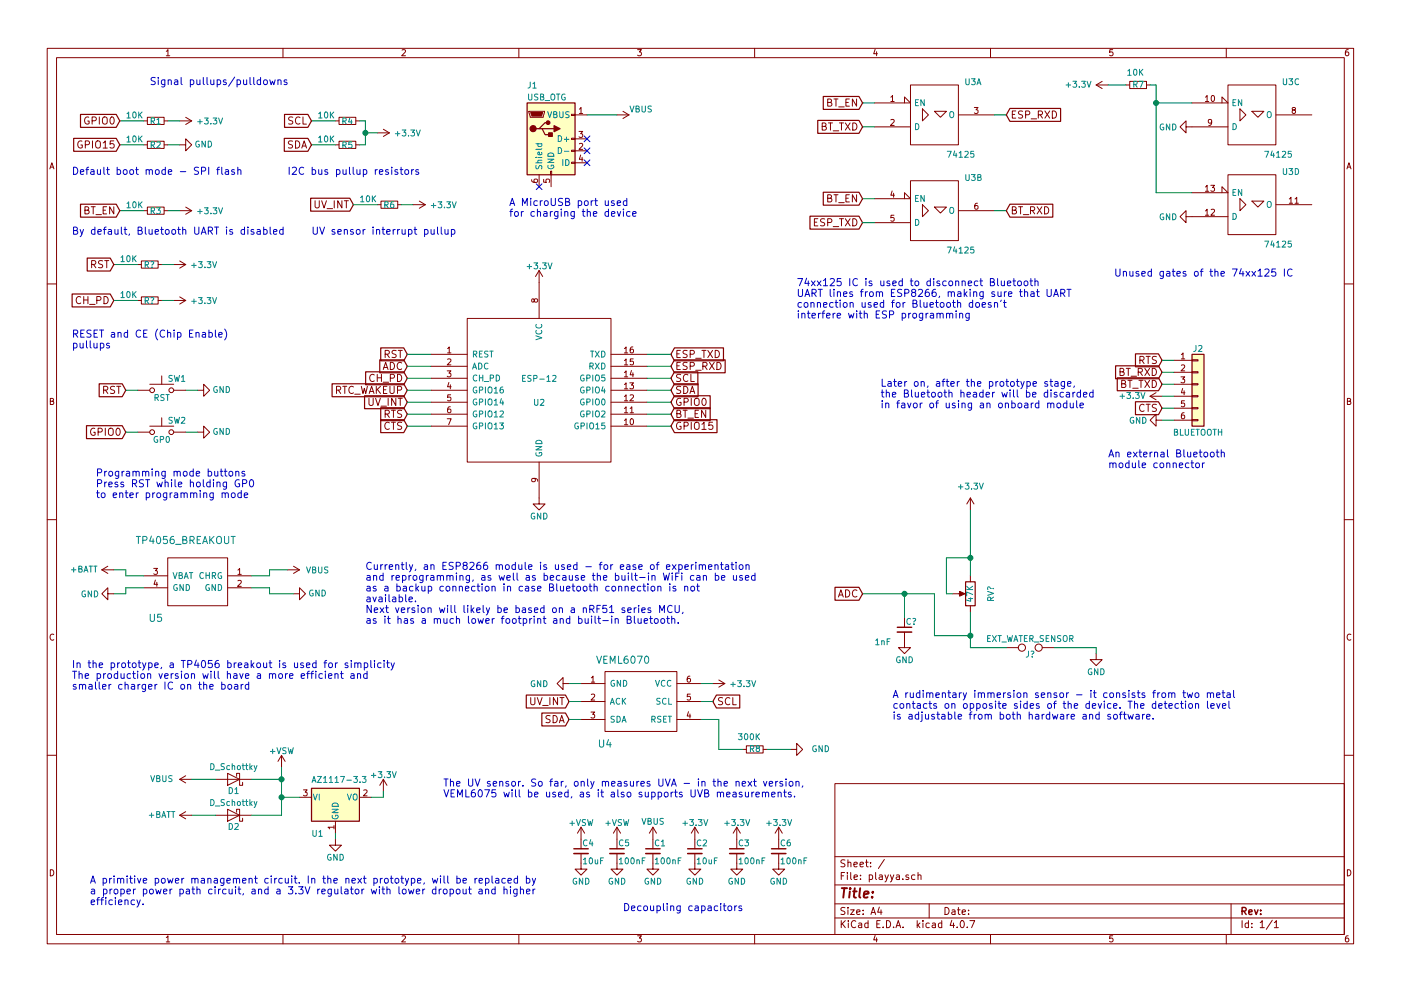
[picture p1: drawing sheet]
EESchema Schematic File Version 2
LIBS:power
LIBS:device
LIBS:switches
LIBS:relays
LIBS:motors
LIBS:transistors
LIBS:conn
LIBS:linear
LIBS:regul
LIBS:74xx
LIBS:cmos4000
LIBS:adc-dac
LIBS:memory
LIBS:xilinx
LIBS:microcontrollers
LIBS:dsp
LIBS:microchip
LIBS:analog_switches
LIBS:motorola
LIBS:texas
LIBS:intel
LIBS:audio
LIBS:interface
LIBS:digital-audio
LIBS:philips
LIBS:display
LIBS:cypress
LIBS:siliconi
LIBS:opto
LIBS:atmel
LIBS:contrib
LIBS:valves
LIBS:ESP8266
LIBS:74xgxx
LIBS:ac-dc
LIBS:actel
LIBS:allegro
LIBS:Altera
LIBS:analog_devices
LIBS:battery_management
LIBS:bbd
LIBS:bosch
LIBS:brooktre
LIBS:cmos_ieee
LIBS:dc-dc
LIBS:diode
LIBS:elec-unifil
LIBS:ESD_Protection
LIBS:ftdi
LIBS:gennum
LIBS:graphic
LIBS:graphic_symbols
LIBS:hc11
LIBS:infineon
LIBS:intersil
LIBS:ir
LIBS:Lattice
LIBS:leds
LIBS:LEM
LIBS:logic_programmable
LIBS:logo
LIBS:maxim
LIBS:mechanical
LIBS:microchip_dspic33dsc
LIBS:microchip_pic10mcu
LIBS:microchip_pic12mcu
LIBS:microchip_pic16mcu
LIBS:microchip_pic18mcu
LIBS:microchip_pic24mcu
LIBS:microchip_pic32mcu
LIBS:modules
LIBS:motor_drivers
LIBS:msp430
LIBS:nordicsemi
LIBS:nxp
LIBS:nxp_armmcu
LIBS:onsemi
LIBS:Oscillators
LIBS:Power_Management
LIBS:powerint
LIBS:pspice
LIBS:references
LIBS:rfcom
LIBS:RFSolutions
LIBS:sensors
LIBS:silabs
LIBS:stm8
LIBS:stm32
LIBS:supertex
LIBS:transf
LIBS:triac_thyristor
LIBS:ttl_ieee
LIBS:video
LIBS:wiznet
LIBS:Worldsemi
LIBS:Xicor
LIBS:zetex
LIBS:Zilog
LIBS:veml6070
LIBS:tp4056_breakout
LIBS:esp12_spi_i2c_breakout-cache
EELAYER 25 0
EELAYER END
$Descr A4 11693 8268
encoding utf-8
Sheet 1 1
Title ""
Date ""
Rev ""
Comp ""
Comment1 ""
Comment2 ""
Comment3 ""
Comment4 ""
$EndDescr
$Comp
L ESP-12 U2
U 1 1
P 4500 3250
F 0 "U2" H 4500 3150 50  0000 C CNN
F 1 "ESP-12" H 4500 3350 50  0000 C CNN
F 2 "esp12_spi_i2c_breakout:ESP-12" H 4500 3250 50  0001 C CNN
F 3 "" H 4500 3250 50  0001 C CNN
	1    4500 3250
	1    0    0    -1  
$EndComp
$Comp
L +3.3V #PWR19
U 1 1
P 4500 2350
F 0 "#PWR19" H 4500 2200 50  0001 C CNN
F 1 "+3.3V" H 4500 2490 50  0000 C CNN
F 2 "" H 4500 2350 50  0001 C CNN
F 3 "" H 4500 2350 50  0001 C CNN
	1    4500 2350
	1    0    0    -1  
$EndComp
$Comp
L GND #PWR20
U 1 1
P 4500 4150
F 0 "#PWR20" H 4500 3900 50  0001 C CNN
F 1 "GND" H 4500 4000 50  0000 C CNN
F 2 "" H 4500 4150 50  0001 C CNN
F 3 "" H 4500 4150 50  0001 C CNN
	1    4500 4150
	1    0    0    -1  
$EndComp
$Comp
L GND #PWR38
U 1 1
P 9700 3500
F 0 "#PWR38" H 9700 3250 50  0001 C CNN
F 1 "GND" V 9700 3300 50  0000 C CNN
F 2 "" H 9700 3500 50  0001 C CNN
F 3 "" H 9700 3500 50  0001 C CNN
	1    9700 3500
	0    1    1    0   
$EndComp
$Comp
L AZ1117-3.3 U1
U 1 1
P 2800 6650
F 0 "U1" H 2650 6350 50  0000 C CNN
F 1 "AZ1117-3.3" H 2600 6800 50  0000 L CNN
F 2 "TO_SOT_Packages_SMD:SOT-223-3Lead_TabPin2" H 2800 6900 50  0001 C CIN
F 3 "" H 2800 6650 50  0001 C CNN
	1    2800 6650
	1    0    0    -1  
$EndComp
$Comp
L +3.3V #PWR16
U 1 1
P 3200 6600
F 0 "#PWR16" H 3200 6450 50  0001 C CNN
F 1 "+3.3V" H 3200 6740 50  0000 C CNN
F 2 "" H 3200 6600 50  0001 C CNN
F 3 "" H 3200 6600 50  0001 C CNN
	1    3200 6600
	1    0    0    -1  
$EndComp
$Comp
L GND #PWR15
U 1 1
P 2800 7000
F 0 "#PWR15" H 2800 6750 50  0001 C CNN
F 1 "GND" H 2800 6850 50  0000 C CNN
F 2 "" H 2800 7000 50  0001 C CNN
F 3 "" H 2800 7000 50  0001 C CNN
	1    2800 7000
	1    0    0    -1  
$EndComp
Wire Wire Line
	3100 6650 3200 6650
Wire Wire Line
	2800 7000 2800 6950
$Comp
L C_Small C1
U 1 1
P 5450 7100
F 0 "C1" H 5460 7170 50  0000 L CNN
F 1 "100nF" H 5460 7020 50  0000 L CNN
F 2 "Capacitors_SMD:C_0805" H 5450 7100 50  0001 C CNN
F 3 "" H 5450 7100 50  0001 C CNN
	1    5450 7100
	1    0    0    -1  
$EndComp
$Comp
L GND #PWR25
U 1 1
P 5450 7200
F 0 "#PWR25" H 5450 6950 50  0001 C CNN
F 1 "GND" H 5450 7050 50  0000 C CNN
F 2 "" H 5450 7200 50  0001 C CNN
F 3 "" H 5450 7200 50  0001 C CNN
	1    5450 7200
	1    0    0    -1  
$EndComp
$Comp
L C_Small C2
U 1 1
P 5800 7100
F 0 "C2" H 5810 7170 50  0000 L CNN
F 1 "10uF" H 5810 7020 50  0000 L CNN
F 2 "Capacitors_SMD:C_0805" H 5800 7100 50  0001 C CNN
F 3 "" H 5800 7100 50  0001 C CNN
	1    5800 7100
	1    0    0    -1  
$EndComp
$Comp
L GND #PWR27
U 1 1
P 5800 7200
F 0 "#PWR27" H 5800 6950 50  0001 C CNN
F 1 "GND" H 5800 7050 50  0000 C CNN
F 2 "" H 5800 7200 50  0001 C CNN
F 3 "" H 5800 7200 50  0001 C CNN
	1    5800 7200
	1    0    0    -1  
$EndComp
$Comp
L +3.3V #PWR26
U 1 1
P 5800 7000
F 0 "#PWR26" H 5800 6850 50  0001 C CNN
F 1 "+3.3V" H 5800 7140 50  0000 C CNN
F 2 "" H 5800 7000 50  0001 C CNN
F 3 "" H 5800 7000 50  0001 C CNN
	1    5800 7000
	1    0    0    -1  
$EndComp
$Comp
L C_Small C3
U 1 1
P 6150 7100
F 0 "C3" H 6160 7170 50  0000 L CNN
F 1 "100nF" H 6160 7020 50  0000 L CNN
F 2 "Capacitors_SMD:C_0805" H 6150 7100 50  0001 C CNN
F 3 "" H 6150 7100 50  0001 C CNN
	1    6150 7100
	1    0    0    -1  
$EndComp
$Comp
L GND #PWR29
U 1 1
P 6150 7200
F 0 "#PWR29" H 6150 6950 50  0001 C CNN
F 1 "GND" H 6150 7050 50  0000 C CNN
F 2 "" H 6150 7200 50  0001 C CNN
F 3 "" H 6150 7200 50  0001 C CNN
	1    6150 7200
	1    0    0    -1  
$EndComp
$Comp
L +3.3V #PWR28
U 1 1
P 6150 7000
F 0 "#PWR28" H 6150 6850 50  0001 C CNN
F 1 "+3.3V" H 6150 7140 50  0000 C CNN
F 2 "" H 6150 7000 50  0001 C CNN
F 3 "" H 6150 7000 50  0001 C CNN
	1    6150 7000
	1    0    0    -1  
$EndComp
$Comp
L GND #PWR4
U 1 1
P 1500 1200
F 0 "#PWR4" H 1500 950 50  0001 C CNN
F 1 "GND" V 1500 1000 50  0000 C CNN
F 2 "" H 1500 1200 50  0001 C CNN
F 3 "" H 1500 1200 50  0001 C CNN
	1    1500 1200
	0    -1   -1   0   
$EndComp
$Comp
L SW_Push SW1
U 1 1
P 1350 3250
F 0 "SW1" H 1400 3350 50  0000 L CNN
F 1 "RST" H 1350 3190 50  0000 C CNN
F 2 "esp12_spi_i2c_breakout:SW_SPST_EVQPE1" H 1350 3450 50  0001 C CNN
F 3 "" H 1350 3450 50  0001 C CNN
	1    1350 3250
	1    0    0    -1  
$EndComp
$Comp
L SW_Push SW2
U 1 1
P 1350 3600
F 0 "SW2" H 1400 3700 50  0000 L CNN
F 1 "GP0" H 1350 3540 50  0000 C CNN
F 2 "esp12_spi_i2c_breakout:SW_SPST_EVQPE1" H 1350 3800 50  0001 C CNN
F 3 "" H 1350 3800 50  0001 C CNN
	1    1350 3600
	1    0    0    -1  
$EndComp
Text GLabel 1050 3250 0    60   Input ~ 0
RST
Text GLabel 1050 3600 0    60   Input ~ 0
GPIO0
Text GLabel 5600 3350 2    60   Input ~ 0
GPIO0
$Comp
L GND #PWR6
U 1 1
P 1650 3250
F 0 "#PWR6" H 1650 3000 50  0001 C CNN
F 1 "GND" V 1650 3050 50  0000 C CNN
F 2 "" H 1650 3250 50  0001 C CNN
F 3 "" H 1650 3250 50  0001 C CNN
	1    1650 3250
	0    -1   -1   0   
$EndComp
Wire Wire Line
	3200 6650 3200 6600
$Comp
L Conn_01x06 J2
U 1 1
P 10000 3200
F 0 "J2" H 10000 3500 50  0000 C CNN
F 1 "BLUETOOTH" H 10000 2800 50  0000 C CNN
F 2 "" H 10000 3200 50  0001 C CNN
F 3 "" H 10000 3200 50  0001 C CNN
	1    10000 3200
	1    0    0    -1  
$EndComp
$Comp
L +3.3V #PWR37
U 1 1
P 9700 3300
F 0 "#PWR37" H 9700 3150 50  0001 C CNN
F 1 "+3.3V" V 9700 3550 50  0000 C CNN
F 2 "" H 9700 3300 50  0001 C CNN
F 3 "" H 9700 3300 50  0001 C CNN
	1    9700 3300
	0    -1   -1   0   
$EndComp
Wire Wire Line
	5400 3350 5600 3350
Wire Wire Line
	9700 3300 9800 3300
Wire Wire Line
	9700 3500 9800 3500
Text GLabel 5600 3250 2    60   Input ~ 0
SDA
Text GLabel 5600 3150 2    60   Input ~ 0
SCL
Wire Wire Line
	5400 3250 5600 3250
Wire Wire Line
	5400 3150 5600 3150
Text GLabel 5600 2950 2    60   Input ~ 0
ESP_TXD
Text GLabel 5600 3050 2    60   Input ~ 0
ESP_RXD
Wire Wire Line
	5400 2950 5600 2950
Wire Wire Line
	5400 3050 5600 3050
$Comp
L R_Small R5
U 1 1
P 2900 1200
F 0 "R5" V 2900 1150 50  0000 L CNN
F 1 "10K" V 2850 950 50  0000 L CNN
F 2 "Resistors_SMD:R_0603_HandSoldering" H 2900 1200 50  0001 C CNN
F 3 "" H 2900 1200 50  0001 C CNN
	1    2900 1200
	0    1    1    0   
$EndComp
$Comp
L +3.3V #PWR13
U 1 1
P 3150 1100
F 0 "#PWR13" H 3150 950 50  0001 C CNN
F 1 "+3.3V" V 3150 1350 50  0000 C CNN
F 2 "" H 3150 1100 50  0001 C CNN
F 3 "" H 3150 1100 50  0001 C CNN
	1    3150 1100
	0    1    1    0   
$EndComp
$Comp
L R_Small R4
U 1 1
P 2900 1000
F 0 "R4" V 2900 950 50  0000 L CNN
F 1 "10K" V 2850 750 50  0000 L CNN
F 2 "Resistors_SMD:R_0603_HandSoldering" H 2900 1000 50  0001 C CNN
F 3 "" H 2900 1000 50  0001 C CNN
	1    2900 1000
	0    1    1    0   
$EndComp
Text GLabel 2600 1000 0    60   Input ~ 0
SCL
Text GLabel 2600 1200 0    60   Input ~ 0
SDA
Wire Wire Line
	3000 1000 3050 1000
Wire Wire Line
	3050 1000 3050 1200
Wire Wire Line
	3050 1200 3000 1200
Wire Wire Line
	3050 1100 3150 1100
Connection ~ 3050 1100
Wire Wire Line
	2600 1000 2800 1000
Wire Wire Line
	2600 1200 2800 1200
Text Notes 2400 1450 0    60   ~ 0
I2C bus pullup resistors
Text Notes 800  4150 0    60   ~ 0
Programming mode buttons\nPress RST while holding GP0\nto enter programming mode
$Comp
L GND #PWR7
U 1 1
P 1650 3600
F 0 "#PWR7" H 1650 3350 50  0001 C CNN
F 1 "GND" V 1650 3400 50  0000 C CNN
F 2 "" H 1650 3600 50  0001 C CNN
F 3 "" H 1650 3600 50  0001 C CNN
	1    1650 3600
	0    -1   -1   0   
$EndComp
Text GLabel 3400 2950 0    60   Input ~ 0
RST
Text GLabel 3400 3150 0    60   Input ~ 0
CH_PD
Text GLabel 3400 3250 0    60   Input ~ 0
RTC_WAKEUP
$Comp
L D_Schottky D1
U 1 1
P 1950 6500
F 0 "D1" H 1950 6600 50  0000 C CNN
F 1 "D_Schottky" H 1950 6400 50  0000 C CNN
F 2 "" H 1950 6500 50  0001 C CNN
F 3 "" H 1950 6500 50  0001 C CNN
	1    1950 6500
	-1   0    0    1   
$EndComp
$Comp
L USB_OTG J1
U 1 1
P 4600 1150
F 0 "J1" H 4400 1600 50  0000 L CNN
F 1 "USB_OTG" H 4400 1500 50  0000 L CNN
F 2 "" H 4750 1100 50  0001 C CNN
F 3 "" H 4750 1100 50  0001 C CNN
	1    4600 1150
	1    0    0    -1  
$EndComp
$Comp
L 74125 U3
U 1 1
P 7800 950
F 0 "U3" H 8050 1200 50  0000 L BNN
F 1 "74125" H 7900 650 50  0000 L TNN
F 2 "" H 7800 950 60  0001 C CNN
F 3 "" H 7800 950 60  0001 C CNN
	1    7800 950 
	1    0    0    -1  
$EndComp
Text GLabel 8400 950  2    60   Input ~ 0
ESP_RXD
Text GLabel 7200 1850 0    60   Input ~ 0
ESP_TXD
Text GLabel 9700 3100 0    60   Input ~ 0
BT_RXD
Text GLabel 9700 3200 0    60   Input ~ 0
BT_TXD
Text GLabel 9700 3400 0    60   Input ~ 0
CTS
Text GLabel 9700 3000 0    60   Input ~ 0
RTS
Wire Wire Line
	9800 3000 9700 3000
Wire Wire Line
	9700 3100 9800 3100
Wire Wire Line
	9700 3200 9800 3200
Wire Wire Line
	9700 3400 9800 3400
NoConn ~ 4900 1350
NoConn ~ 4500 1550
$Comp
L 74125 U3
U 3 1
P 10450 950
F 0 "U3" H 10700 1200 50  0000 L BNN
F 1 "74125" H 10550 650 50  0000 L TNN
F 2 "" H 10450 950 60  0001 C CNN
F 3 "" H 10450 950 60  0001 C CNN
	3    10450 950 
	1    0    0    -1  
$EndComp
$Comp
L 74125 U3
U 4 1
P 10450 1700
F 0 "U3" H 10700 1950 50  0000 L BNN
F 1 "74125" H 10550 1400 50  0000 L TNN
F 2 "" H 10450 1700 60  0001 C CNN
F 3 "" H 10450 1700 60  0001 C CNN
	4    10450 1700
	1    0    0    -1  
$EndComp
$Comp
L R_Small R7
U 1 1
P 9500 700
F 0 "R7" V 9500 650 50  0000 L CNN
F 1 "10K" V 9600 650 50  0000 L CNN
F 2 "Resistors_SMD:R_0603_HandSoldering" H 9500 700 50  0001 C CNN
F 3 "" H 9500 700 50  0001 C CNN
	1    9500 700 
	0    -1   -1   0   
$EndComp
$Comp
L +3.3V #PWR33
U 1 1
P 9250 700
F 0 "#PWR33" H 9250 550 50  0001 C CNN
F 1 "+3.3V" V 9250 950 50  0000 C CNN
F 2 "" H 9250 700 50  0001 C CNN
F 3 "" H 9250 700 50  0001 C CNN
	1    9250 700 
	0    -1   -1   0   
$EndComp
Wire Wire Line
	9600 700  9650 700 
Wire Wire Line
	9650 700  9650 1600
Wire Wire Line
	9650 1600 9950 1600
Wire Wire Line
	9650 850  9950 850 
Connection ~ 9650 850 
$Comp
L GND #PWR36
U 1 1
P 9950 1800
F 0 "#PWR36" H 9950 1550 50  0001 C CNN
F 1 "GND" V 9950 1600 50  0000 C CNN
F 2 "" H 9950 1800 50  0001 C CNN
F 3 "" H 9950 1800 50  0001 C CNN
	1    9950 1800
	0    1    1    0   
$EndComp
$Comp
L GND #PWR35
U 1 1
P 9950 1050
F 0 "#PWR35" H 9950 800 50  0001 C CNN
F 1 "GND" V 9950 850 50  0000 C CNN
F 2 "" H 9950 1050 50  0001 C CNN
F 3 "" H 9950 1050 50  0001 C CNN
	1    9950 1050
	0    1    1    0   
$EndComp
Text Notes 9300 2300 0    60   ~ 0
Unused gates of the 74xx125 IC
Wire Wire Line
	9250 700  9400 700 
$Comp
L 74125 U3
U 2 1
P 7800 1750
F 0 "U3" H 8050 2000 50  0000 L BNN
F 1 "74125" H 7900 1450 50  0000 L TNN
F 2 "" H 7800 1750 60  0001 C CNN
F 3 "" H 7800 1750 60  0001 C CNN
	2    7800 1750
	1    0    0    -1  
$EndComp
Text GLabel 7200 850  0    60   Input ~ 0
BT_EN
Text GLabel 7200 1650 0    60   Input ~ 0
BT_EN
Text GLabel 8400 1750 2    60   Input ~ 0
BT_RXD
Text GLabel 7200 1050 0    60   Input ~ 0
BT_TXD
Wire Wire Line
	7200 1050 7300 1050
Wire Wire Line
	7200 850  7300 850 
Wire Wire Line
	7200 1650 7300 1650
Wire Wire Line
	7200 1850 7300 1850
Wire Wire Line
	8300 1750 8400 1750
Wire Wire Line
	8300 950  8400 950 
Text GLabel 5600 3450 2    60   Input ~ 0
BT_EN
$Comp
L +VSW #PWR12
U 1 1
P 2350 6400
F 0 "#PWR12" H 2350 6250 50  0001 C CNN
F 1 "+VSW" H 2350 6540 50  0000 C CNN
F 2 "" H 2350 6400 50  0001 C CNN
F 3 "" H 2350 6400 50  0001 C CNN
	1    2350 6400
	1    0    0    -1  
$EndComp
$Comp
L D_Schottky D2
U 1 1
P 1950 6800
F 0 "D2" H 1950 6900 50  0000 C CNN
F 1 "D_Schottky" H 1950 6700 50  0000 C CNN
F 2 "" H 1950 6800 50  0001 C CNN
F 3 "" H 1950 6800 50  0001 C CNN
	1    1950 6800
	-1   0    0    1   
$EndComp
Wire Wire Line
	2100 6500 2350 6500
Wire Wire Line
	2350 6400 2350 6800
Wire Wire Line
	2350 6650 2500 6650
Wire Wire Line
	2350 6800 2100 6800
Connection ~ 2350 6650
Connection ~ 2350 6500
Wire Wire Line
	4900 950  5150 950 
NoConn ~ 4900 1150
NoConn ~ 4900 1250
Text Notes 6650 2650 0    60   ~ 0
74xx125 IC is used to disconnect Bluetooth\nUART lines from ESP8266, making sure that UART\nconnection used for Bluetooth doesn't\ninterfere with ESP programming
Text Notes 4250 1800 0    60   ~ 0
A MicroUSB port used\nfor charging the device
Text Notes 9250 3900 0    60   ~ 0
An external Bluetooth\nmodule connector
Text Notes 7350 3400 0    60   ~ 0
Later on, after the prototype stage,\nthe Bluetooth header will be discarded\nin favor of using an onboard module
Wire Wire Line
	1050 3250 1150 3250
Wire Wire Line
	1150 3600 1050 3600
Wire Wire Line
	1550 3250 1650 3250
Wire Wire Line
	1650 3600 1550 3600
$Comp
L R_Small R1
U 1 1
P 1300 1000
F 0 "R1" V 1300 950 50  0000 L CNN
F 1 "10K" V 1250 750 50  0000 L CNN
F 2 "Resistors_SMD:R_0603_HandSoldering" H 1300 1000 50  0001 C CNN
F 3 "" H 1300 1000 50  0001 C CNN
	1    1300 1000
	0    1    1    0   
$EndComp
$Comp
L +3.3V #PWR3
U 1 1
P 1500 1000
F 0 "#PWR3" H 1500 850 50  0001 C CNN
F 1 "+3.3V" V 1500 1250 50  0000 C CNN
F 2 "" H 1500 1000 50  0001 C CNN
F 3 "" H 1500 1000 50  0001 C CNN
	1    1500 1000
	0    1    1    0   
$EndComp
Wire Wire Line
	1000 1000 1200 1000
Wire Wire Line
	1400 1000 1500 1000
$Comp
L R_Small R2
U 1 1
P 1300 1200
F 0 "R2" V 1300 1150 50  0000 L CNN
F 1 "10K" V 1250 950 50  0000 L CNN
F 2 "Resistors_SMD:R_0603_HandSoldering" H 1300 1200 50  0001 C CNN
F 3 "" H 1300 1200 50  0001 C CNN
	1    1300 1200
	0    1    1    0   
$EndComp
Wire Wire Line
	1000 1200 1200 1200
Wire Wire Line
	1400 1200 1500 1200
$Comp
L R_Small R3
U 1 1
P 1300 1750
F 0 "R3" V 1300 1700 50  0000 L CNN
F 1 "10K" V 1250 1500 50  0000 L CNN
F 2 "Resistors_SMD:R_0603_HandSoldering" H 1300 1750 50  0001 C CNN
F 3 "" H 1300 1750 50  0001 C CNN
	1    1300 1750
	0    1    1    0   
$EndComp
$Comp
L +3.3V #PWR5
U 1 1
P 1500 1750
F 0 "#PWR5" H 1500 1600 50  0001 C CNN
F 1 "+3.3V" V 1500 2000 50  0000 C CNN
F 2 "" H 1500 1750 50  0001 C CNN
F 3 "" H 1500 1750 50  0001 C CNN
	1    1500 1750
	0    1    1    0   
$EndComp
Wire Wire Line
	1000 1750 1200 1750
Wire Wire Line
	1400 1750 1500 1750
Text GLabel 1000 1000 0    60   Input ~ 0
GPIO0
Text GLabel 5600 3550 2    60   Input ~ 0
GPIO15
Wire Wire Line
	5400 3450 5600 3450
Wire Wire Line
	5600 3550 5400 3550
Text GLabel 1000 1200 0    60   Input ~ 0
GPIO15
Text Notes 600  1450 0    60   ~ 0
Default boot mode - SPI flash
Text Notes 1250 700  0    60   ~ 0
Signal pullups/pulldowns
Text Notes 600  1950 0    60   ~ 0
By default, Bluetooth UART is disabled
Text GLabel 3400 3450 0    60   Input ~ 0
RTS
Text GLabel 3400 3550 0    60   Input ~ 0
CTS
Text GLabel 3400 3350 0    60   Input ~ 0
UV_INT
Text GLabel 1000 1750 0    60   Input ~ 0
BT_EN
Text GLabel 4750 5850 0    60   Input ~ 0
UV_INT
Text GLabel 4750 6000 0    60   Input ~ 0
SDA
Text GLabel 5950 5850 2    60   Input ~ 0
SCL
$Comp
L +3.3V #PWR34
U 1 1
P 5950 5700
F 0 "#PWR34" H 5950 5550 50  0001 C CNN
F 1 "+3.3V" V 5950 5950 50  0000 C CNN
F 2 "" H 5950 5700 50  0001 C CNN
F 3 "" H 5950 5700 50  0001 C CNN
	1    5950 5700
	0    1    1    0   
$EndComp
$Comp
L +VSW #PWR22
U 1 1
P 5150 7000
F 0 "#PWR22" H 5150 6850 50  0001 C CNN
F 1 "+VSW" H 5150 7140 50  0000 C CNN
F 2 "" H 5150 7000 50  0001 C CNN
F 3 "" H 5150 7000 50  0001 C CNN
	1    5150 7000
	1    0    0    -1  
$EndComp
$Comp
L VBUS #PWR24
U 1 1
P 5450 7000
F 0 "#PWR24" H 5450 6850 50  0001 C CNN
F 1 "VBUS" H 5450 7150 50  0000 C CNN
F 2 "" H 5450 7000 50  0001 C CNN
F 3 "" H 5450 7000 50  0001 C CNN
	1    5450 7000
	1    0    0    -1  
$EndComp
$Comp
L VBUS #PWR8
U 1 1
P 1600 6500
F 0 "#PWR8" H 1600 6350 50  0001 C CNN
F 1 "VBUS" V 1600 6750 50  0000 C CNN
F 2 "" H 1600 6500 50  0001 C CNN
F 3 "" H 1600 6500 50  0001 C CNN
	1    1600 6500
	0    -1   -1   0   
$EndComp
$Comp
L VBUS #PWR21
U 1 1
P 5150 950
F 0 "#PWR21" H 5150 800 50  0001 C CNN
F 1 "VBUS" V 5100 1150 50  0000 C CNN
F 2 "" H 5150 950 50  0001 C CNN
F 3 "" H 5150 950 50  0001 C CNN
	1    5150 950 
	0    1    1    0   
$EndComp
Wire Wire Line
	1600 6500 1800 6500
$Comp
L +BATT #PWR9
U 1 1
P 1600 6800
F 0 "#PWR9" H 1600 6650 50  0001 C CNN
F 1 "+BATT" V 1600 7050 50  0000 C CNN
F 2 "" H 1600 6800 50  0001 C CNN
F 3 "" H 1600 6800 50  0001 C CNN
	1    1600 6800
	0    -1   -1   0   
$EndComp
Wire Wire Line
	1600 6800 1800 6800
$Comp
L C_Small C5
U 1 1
P 5150 7100
F 0 "C5" H 5160 7170 50  0000 L CNN
F 1 "100nF" H 5160 7020 50  0000 L CNN
F 2 "Capacitors_SMD:C_0805" H 5150 7100 50  0001 C CNN
F 3 "" H 5150 7100 50  0001 C CNN
	1    5150 7100
	1    0    0    -1  
$EndComp
$Comp
L GND #PWR23
U 1 1
P 5150 7200
F 0 "#PWR23" H 5150 6950 50  0001 C CNN
F 1 "GND" H 5150 7050 50  0000 C CNN
F 2 "" H 5150 7200 50  0001 C CNN
F 3 "" H 5150 7200 50  0001 C CNN
	1    5150 7200
	1    0    0    -1  
$EndComp
$Comp
L C_Small C4
U 1 1
P 4850 7100
F 0 "C4" H 4860 7170 50  0000 L CNN
F 1 "10uF" H 4860 7020 50  0000 L CNN
F 2 "Capacitors_SMD:C_0805" H 4850 7100 50  0001 C CNN
F 3 "" H 4850 7100 50  0001 C CNN
	1    4850 7100
	1    0    0    -1  
$EndComp
$Comp
L GND #PWR18
U 1 1
P 4850 7200
F 0 "#PWR18" H 4850 6950 50  0001 C CNN
F 1 "GND" H 4850 7050 50  0000 C CNN
F 2 "" H 4850 7200 50  0001 C CNN
F 3 "" H 4850 7200 50  0001 C CNN
	1    4850 7200
	1    0    0    -1  
$EndComp
$Comp
L +VSW #PWR17
U 1 1
P 4850 7000
F 0 "#PWR17" H 4850 6850 50  0001 C CNN
F 1 "+VSW" H 4850 7140 50  0000 C CNN
F 2 "" H 4850 7000 50  0001 C CNN
F 3 "" H 4850 7000 50  0001 C CNN
	1    4850 7000
	1    0    0    -1  
$EndComp
Text Notes 5200 7600 0    60   ~ 0
Decoupling capacitors
Text Notes 750  7550 0    60   ~ 0
A primitive power management circuit. In the next prototype, will be replaced by\na proper power path circuit, and a 3.3V regulator with lower dropout and higher\nefficiency.
$Comp
L VBUS #PWR10
U 1 1
P 2400 4750
F 0 "#PWR10" H 2400 4600 50  0001 C CNN
F 1 "VBUS" V 2400 5000 50  0000 C CNN
F 2 "" H 2400 4750 50  0001 C CNN
F 3 "" H 2400 4750 50  0001 C CNN
	1    2400 4750
	0    1    1    0   
$EndComp
$Comp
L GND #PWR32
U 1 1
P 4750 5700
F 0 "#PWR32" H 4750 5450 50  0001 C CNN
F 1 "GND" V 4750 5450 50  0000 C CNN
F 2 "" H 4750 5700 50  0001 C CNN
F 3 "" H 4750 5700 50  0001 C CNN
	1    4750 5700
	0    1    1    0   
$EndComp
$Comp
L VEML6070 U4
U 1 1
P 5350 5850
F 0 "U4" H 5050 5500 60  0000 C CNN
F 1 "VEML6070" H 5200 6200 60  0000 C CNN
F 2 "" H 5350 5850 60  0001 C CNN
F 3 "" H 5350 5850 60  0001 C CNN
	1    5350 5850
	1    0    0    -1  
$EndComp
Text GLabel 2950 1700 0    60   Input ~ 0
UV_INT
$Comp
L R_Small R6
U 1 1
P 3250 1700
F 0 "R6" V 3250 1650 50  0000 L CNN
F 1 "10K" V 3200 1450 50  0000 L CNN
F 2 "Resistors_SMD:R_0603_HandSoldering" H 3250 1700 50  0001 C CNN
F 3 "" H 3250 1700 50  0001 C CNN
	1    3250 1700
	0    1    1    0   
$EndComp
$Comp
L +3.3V #PWR14
U 1 1
P 3450 1700
F 0 "#PWR14" H 3450 1550 50  0001 C CNN
F 1 "+3.3V" V 3450 1950 50  0000 C CNN
F 2 "" H 3450 1700 50  0001 C CNN
F 3 "" H 3450 1700 50  0001 C CNN
	1    3450 1700
	0    1    1    0   
$EndComp
Wire Wire Line
	2950 1700 3150 1700
Wire Wire Line
	3350 1700 3450 1700
Wire Wire Line
	4750 5700 4850 5700
Wire Wire Line
	4850 5850 4750 5850
Wire Wire Line
	4750 6000 4850 6000
Wire Wire Line
	5850 5700 5950 5700
Wire Wire Line
	5850 5850 5950 5850
$Comp
L R_Small R8
U 1 1
P 6300 6250
F 0 "R8" V 6300 6200 50  0000 L CNN
F 1 "300K" V 6400 6200 50  0000 L CNN
F 2 "Resistors_SMD:R_0603_HandSoldering" H 6300 6250 50  0001 C CNN
F 3 "" H 6300 6250 50  0001 C CNN
	1    6300 6250
	0    -1   -1   0   
$EndComp
Wire Wire Line
	5850 6000 6000 6000
Wire Wire Line
	6000 6000 6000 6250
Wire Wire Line
	6000 6250 6200 6250
$Comp
L GND #PWR39
U 1 1
P 6600 6250
F 0 "#PWR39" H 6600 6000 50  0001 C CNN
F 1 "GND" V 6600 6000 50  0000 C CNN
F 2 "" H 6600 6250 50  0001 C CNN
F 3 "" H 6600 6250 50  0001 C CNN
	1    6600 6250
	0    -1   -1   0   
$EndComp
Wire Wire Line
	6400 6250 6600 6250
Text Notes 3700 6650 0    60   ~ 0
The UV sensor. So far, only measures UVA - in the next version,\nVEML6075 will be used, as it also supports UVB measurements.
$Comp
L C_Small C6
U 1 1
P 6500 7100
F 0 "C6" H 6510 7170 50  0000 L CNN
F 1 "100nF" H 6510 7020 50  0000 L CNN
F 2 "Capacitors_SMD:C_0805" H 6500 7100 50  0001 C CNN
F 3 "" H 6500 7100 50  0001 C CNN
	1    6500 7100
	1    0    0    -1  
$EndComp
$Comp
L GND #PWR31
U 1 1
P 6500 7200
F 0 "#PWR31" H 6500 6950 50  0001 C CNN
F 1 "GND" H 6500 7050 50  0000 C CNN
F 2 "" H 6500 7200 50  0001 C CNN
F 3 "" H 6500 7200 50  0001 C CNN
	1    6500 7200
	1    0    0    -1  
$EndComp
$Comp
L +3.3V #PWR30
U 1 1
P 6500 7000
F 0 "#PWR30" H 6500 6850 50  0001 C CNN
F 1 "+3.3V" H 6500 7140 50  0000 C CNN
F 2 "" H 6500 7000 50  0001 C CNN
F 3 "" H 6500 7000 50  0001 C CNN
	1    6500 7000
	1    0    0    -1  
$EndComp
$Comp
L +BATT #PWR1
U 1 1
P 950 4750
F 0 "#PWR1" H 950 4600 50  0001 C CNN
F 1 "+BATT" V 950 5000 50  0000 C CNN
F 2 "" H 950 4750 50  0001 C CNN
F 3 "" H 950 4750 50  0001 C CNN
	1    950  4750
	0    -1   -1   0   
$EndComp
$Comp
L GND #PWR2
U 1 1
P 950 4950
F 0 "#PWR2" H 950 4700 50  0001 C CNN
F 1 "GND" V 950 4750 50  0000 C CNN
F 2 "" H 950 4950 50  0001 C CNN
F 3 "" H 950 4950 50  0001 C CNN
	1    950  4950
	0    1    1    0   
$EndComp
Wire Wire Line
	950  4750 1050 4750
$Comp
L TP4056_BREAKOUT U5
U 1 1
P 1650 4850
F 0 "U5" H 1300 4550 60  0000 C CNN
F 1 "TP4056_BREAKOUT" H 1550 5200 60  0000 C CNN
F 2 "" H 1650 4850 60  0001 C CNN
F 3 "" H 1650 4850 60  0001 C CNN
	1    1650 4850
	1    0    0    -1  
$EndComp
Wire Wire Line
	950  4950 1050 4950
Wire Wire Line
	1050 4950 1050 4900
Wire Wire Line
	1050 4900 1200 4900
Wire Wire Line
	1200 4800 1050 4800
Wire Wire Line
	1050 4800 1050 4750
Wire Wire Line
	2100 4800 2250 4800
Wire Wire Line
	2250 4800 2250 4750
Wire Wire Line
	2250 4750 2400 4750
$Comp
L GND #PWR11
U 1 1
P 2450 4950
F 0 "#PWR11" H 2450 4700 50  0001 C CNN
F 1 "GND" V 2450 4750 50  0000 C CNN
F 2 "" H 2450 4950 50  0001 C CNN
F 3 "" H 2450 4950 50  0001 C CNN
	1    2450 4950
	0    -1   -1   0   
$EndComp
Wire Wire Line
	2100 4900 2250 4900
Wire Wire Line
	2250 4900 2250 4950
Wire Wire Line
	2250 4950 2450 4950
Text Notes 600  5750 0    60   ~ 0
In the prototype, a TP4056 breakout is used for simplicity\nThe production version will have a more efficient and \nsmaller charger IC on the board
Text Notes 3050 5200 0    60   ~ 0
Currently, an ESP8266 module is used - for ease of experimentation\nand reprogramming, as well as because the built-in WiFi can be used\nas a backup connection in case Bluetooth connection is not\navailable.\nNext version will likely be based on a nRF51 series MCU,\nas it has a much lower footprint and built-in Bluetooth.
$Comp
L R_Small R?
U 1 1
P 1250 2200
F 0 "R?" V 1250 2150 50  0000 L CNN
F 1 "10K" V 1200 1950 50  0000 L CNN
F 2 "Resistors_SMD:R_0603_HandSoldering" H 1250 2200 50  0001 C CNN
F 3 "" H 1250 2200 50  0001 C CNN
	1    1250 2200
	0    1    1    0   
$EndComp
$Comp
L +3.3V #PWR?
U 1 1
P 1450 2200
F 0 "#PWR?" H 1450 2050 50  0001 C CNN
F 1 "+3.3V" V 1450 2450 50  0000 C CNN
F 2 "" H 1450 2200 50  0001 C CNN
F 3 "" H 1450 2200 50  0001 C CNN
	1    1450 2200
	0    1    1    0   
$EndComp
Wire Wire Line
	950  2200 1150 2200
Wire Wire Line
	1350 2200 1450 2200
Text GLabel 950  2200 0    60   Input ~ 0
RST
Text GLabel 950  2500 0    60   Input ~ 0
CH_PD
$Comp
L R_Small R?
U 1 1
P 1250 2500
F 0 "R?" V 1250 2450 50  0000 L CNN
F 1 "10K" V 1200 2250 50  0000 L CNN
F 2 "Resistors_SMD:R_0603_HandSoldering" H 1250 2500 50  0001 C CNN
F 3 "" H 1250 2500 50  0001 C CNN
	1    1250 2500
	0    1    1    0   
$EndComp
$Comp
L +3.3V #PWR?
U 1 1
P 1450 2500
F 0 "#PWR?" H 1450 2350 50  0001 C CNN
F 1 "+3.3V" V 1450 2750 50  0000 C CNN
F 2 "" H 1450 2500 50  0001 C CNN
F 3 "" H 1450 2500 50  0001 C CNN
	1    1450 2500
	0    1    1    0   
$EndComp
Wire Wire Line
	950  2500 1150 2500
Wire Wire Line
	1350 2500 1450 2500
Text Notes 2600 1950 0    60   ~ 0
UV sensor interrupt pullup
Text Notes 600  2900 0    60   ~ 0
RESET and CE (Chip Enable)\npullups
Text GLabel 3400 3050 0    60   Input ~ 0
ADC
Wire Wire Line
	3400 2950 3600 2950
Wire Wire Line
	3600 3050 3400 3050
Wire Wire Line
	3400 3150 3600 3150
Wire Wire Line
	3400 3250 3600 3250
Wire Wire Line
	3400 3350 3600 3350
Wire Wire Line
	3400 3450 3600 3450
Wire Wire Line
	3400 3550 3600 3550
Text GLabel 7200 4950 0    60   Input ~ 0
ADC
$Comp
L +3.3V #PWR?
U 1 1
P 8100 4250
F 0 "#PWR?" H 8100 4100 50  0001 C CNN
F 1 "+3.3V" H 8100 4450 50  0000 C CNN
F 2 "" H 8100 4250 50  0001 C CNN
F 3 "" H 8100 4250 50  0001 C CNN
	1    8100 4250
	1    0    0    -1  
$EndComp
$Comp
L GND #PWR?
U 1 1
P 9150 5450
F 0 "#PWR?" H 9150 5200 50  0001 C CNN
F 1 "GND" H 9150 5300 50  0000 C CNN
F 2 "" H 9150 5450 50  0001 C CNN
F 3 "" H 9150 5450 50  0001 C CNN
	1    9150 5450
	1    0    0    -1  
$EndComp
$Comp
L TEST_2P J?
U 1 1
P 8600 5400
F 0 "J?" H 8600 5460 50  0000 C CNN
F 1 "EXT_WATER_SENSOR" H 8600 5330 50  0000 C CNN
F 2 "" H 8600 5400 50  0001 C CNN
F 3 "" H 8600 5400 50  0001 C CNN
	1    8600 5400
	-1   0    0    1   
$EndComp
Text Notes 7450 6000 0    60   ~ 0
A rudimentary immersion sensor - it consists from two metal\ncontacts on opposite sides of the device. The detection level\nis adjustable from both hardware and software.
$Comp
L POT RV?
U 1 1
P 8100 4950
F 0 "RV?" V 7925 4950 50  0000 C CNN
F 1 "47K" V 8100 4950 50  0000 C CNN
F 2 "" H 8100 4950 50  0001 C CNN
F 3 "" H 8100 4950 50  0001 C CNN
	1    8100 4950
	-1   0    0    1   
$EndComp
Wire Wire Line
	8100 5100 8100 5400
Wire Wire Line
	8100 5400 8400 5400
Wire Wire Line
	8800 5400 9150 5400
Wire Wire Line
	9150 5400 9150 5450
Wire Wire Line
	8100 4800 8100 4250
Wire Wire Line
	8100 4650 7900 4650
Wire Wire Line
	7900 4650 7900 4950
Wire Wire Line
	7900 4950 7950 4950
Connection ~ 8100 4650
Connection ~ 8100 5300
$Comp
L C_Small C?
U 1 1
P 7550 5250
F 0 "C?" H 7560 5320 50  0000 L CNN
F 1 "1nF" H 7300 5150 50  0000 L CNN
F 2 "Capacitors_SMD:C_0805" H 7550 5250 50  0001 C CNN
F 3 "" H 7550 5250 50  0001 C CNN
	1    7550 5250
	1    0    0    -1  
$EndComp
$Comp
L GND #PWR?
U 1 1
P 7550 5350
F 0 "#PWR?" H 7550 5100 50  0001 C CNN
F 1 "GND" H 7550 5200 50  0000 C CNN
F 2 "" H 7550 5350 50  0001 C CNN
F 3 "" H 7550 5350 50  0001 C CNN
	1    7550 5350
	1    0    0    -1  
$EndComp
Wire Wire Line
	7200 4950 7800 4950
Wire Wire Line
	7800 4950 7800 5300
Wire Wire Line
	7800 5300 8100 5300
Wire Wire Line
	7550 5150 7550 4950
Connection ~ 7550 4950
NoConn ~ 10950 950 
NoConn ~ 10950 1700
$EndSCHEMATC
